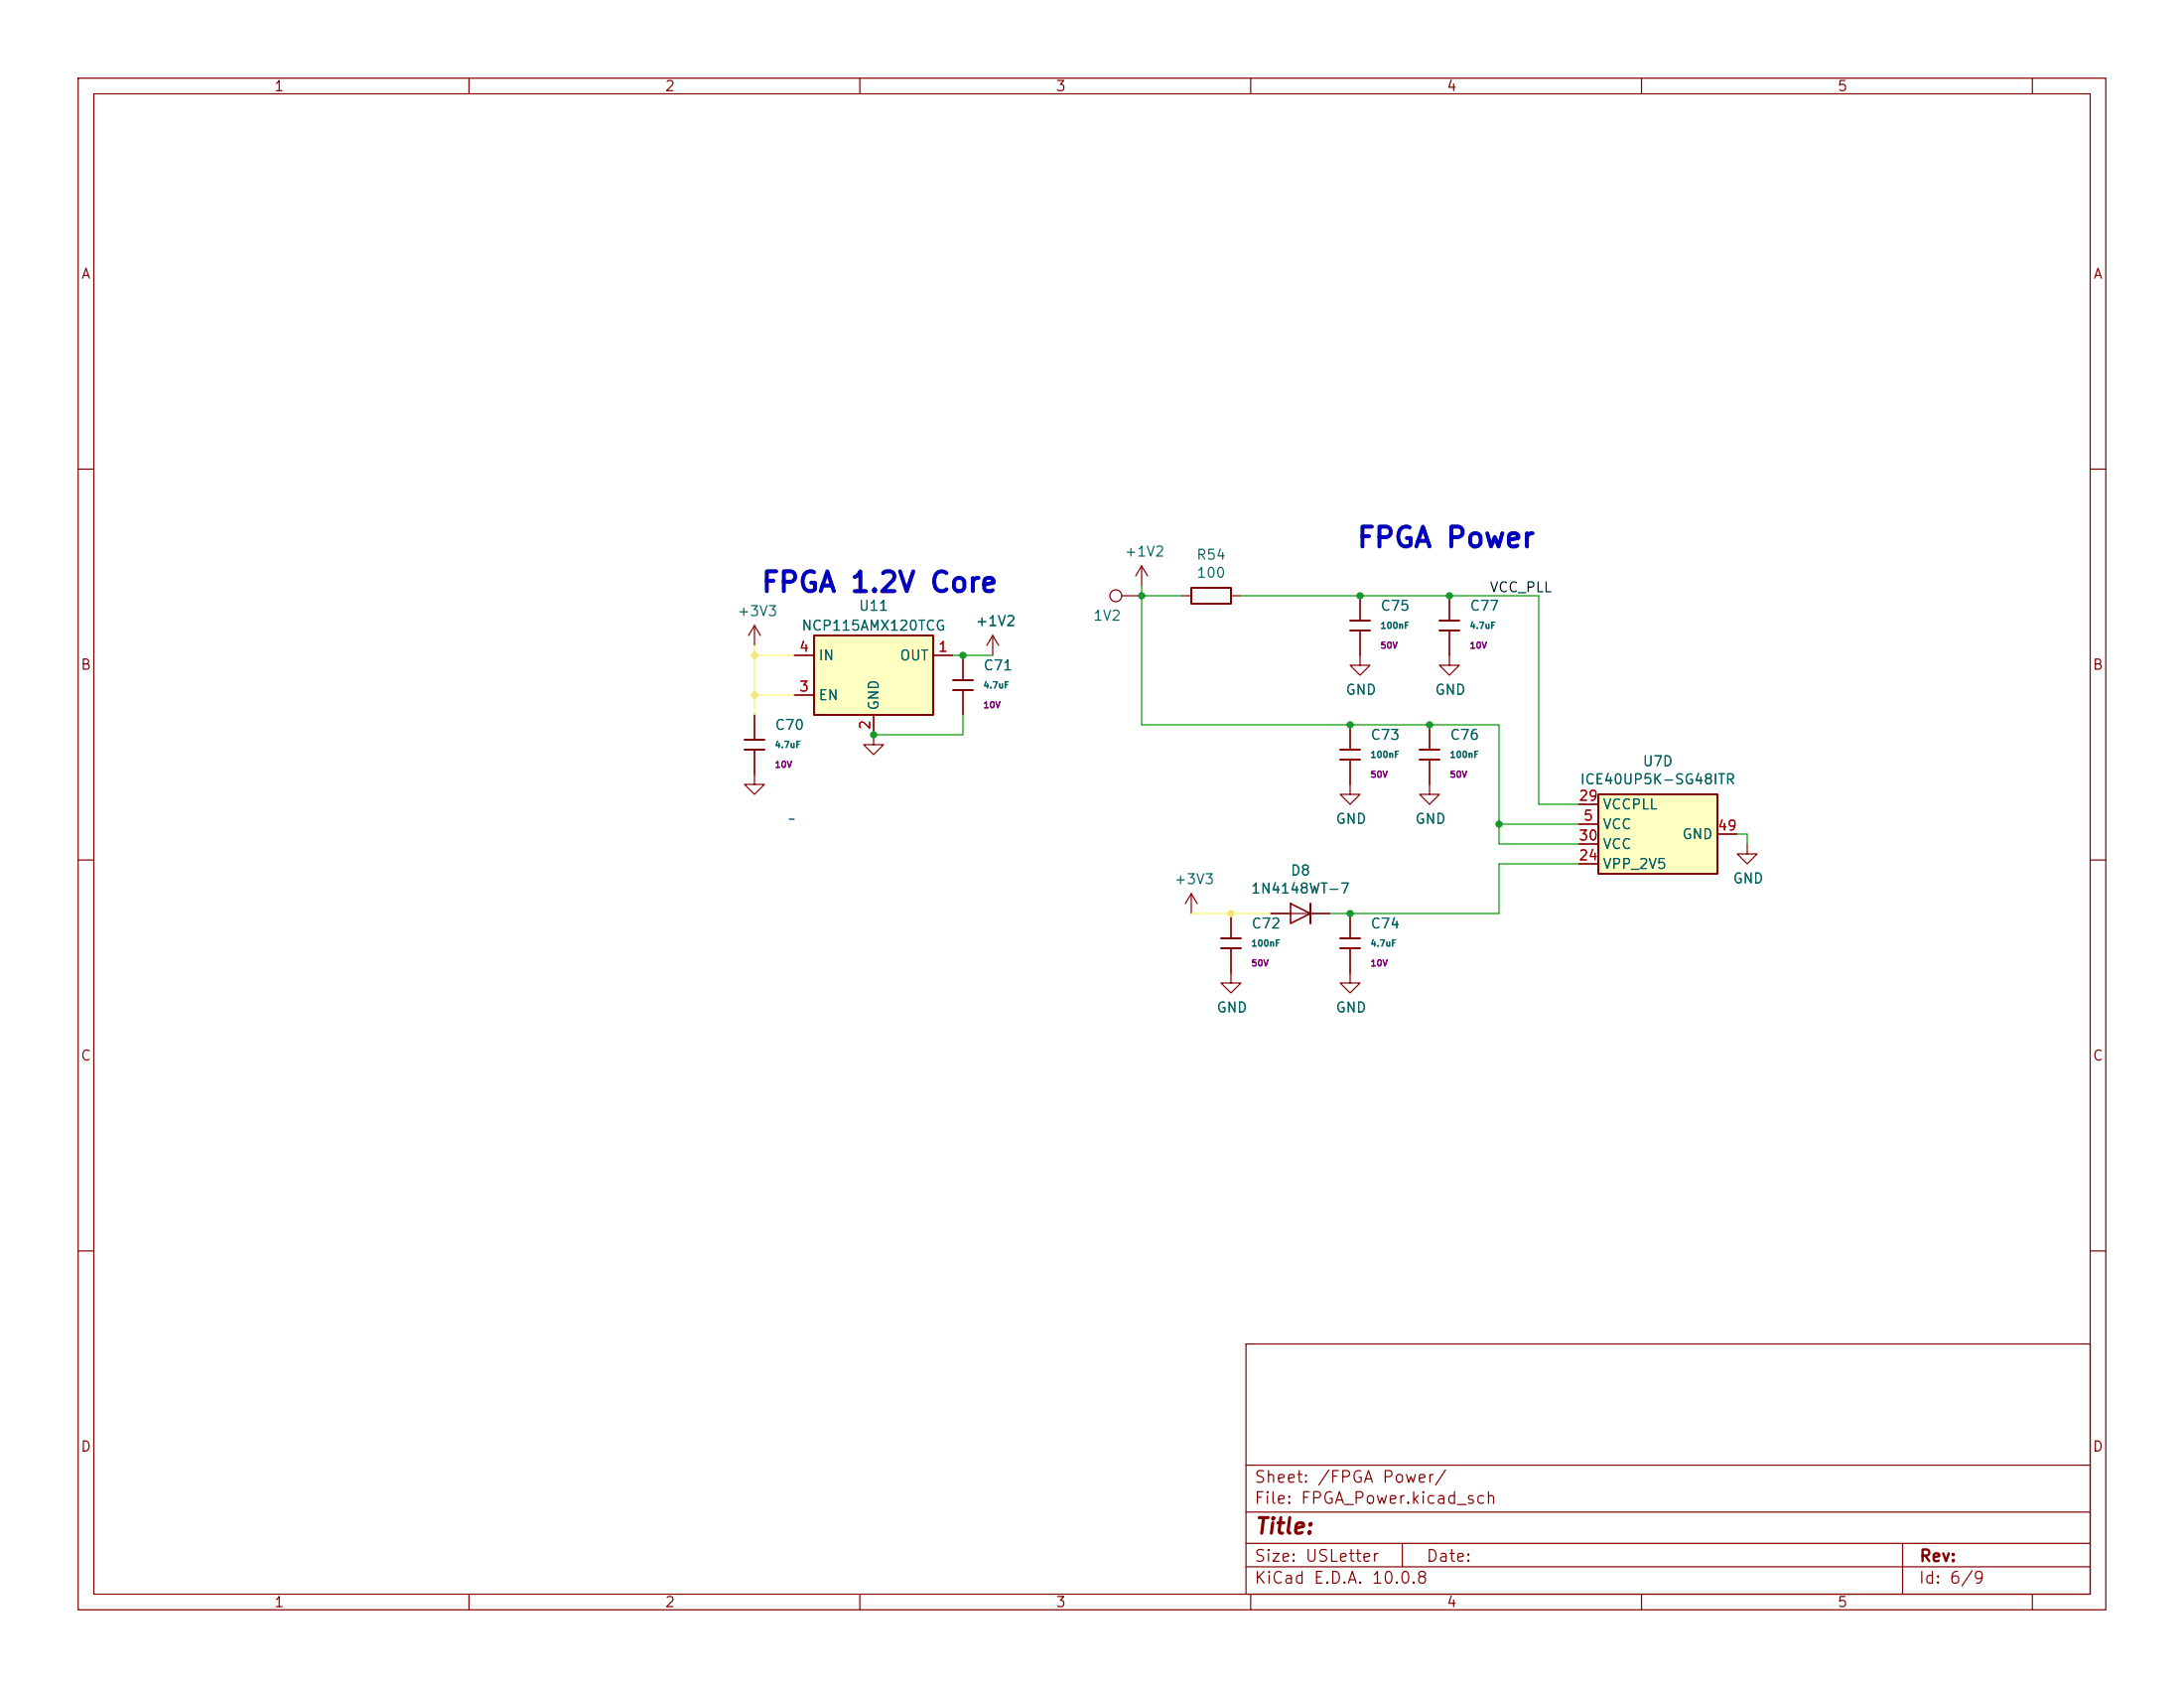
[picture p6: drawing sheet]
<svg xmlns="http://www.w3.org/2000/svg" width="279mm" height="216mm" viewBox="0 0 279 216" stroke-linecap="round" stroke-linejoin="round" font-family="sans-serif">
<g fill="none" stroke="#840000" stroke-width=".15">
<path d="M10 10h259.4v195.9h-259.4zM12 12h255.4v191.9h-255.4zM60 10v2M110 10v2M160 10v2M210 10v2M260 10v2M10 60h2M185.4 76.2v3.2M267.4 60h2M185.4 80.6v4.5h1.3l-1.3 1.3-1.3-1.3h1.3M10 110h2"/>
<path d="M152.4 114.3l-.8 1.3M152.4 114.3l.8 1.3M152.4 114.3v2.5M223.5 108v1.2h1.3l-1.3 1.3-1.3-1.3h1.3M267.4 110h2M10 160h2M159.4 171.9h108v32h-108zM267.4 160h2M159.4 197.4h108M159.4 193.4h108M159.4 187.4h108M179.4 197.4v3"/>
<path d="M243.4 197.4v6.5M60 203.9v2M110 203.9v2M159.4 200.4h108M160 203.9v2M210 203.9v2M260 203.9v2"/>
</g>
<path d="M184.1 79.4h2.6M184.1 80.6h2.6" fill="none" stroke="#840000" stroke-width=".25"/>
<path d="M204.5 101.6h15.2v10.2h-15.2z" fill="#ffffc2"/>
<path d="M204.5 101.6h15.2v10.2h-15.2z" fill="none" stroke="#840000" stroke-width=".25"/>
<path d="M201.9 105.4h2.6M201.9 110.5h2.6M201.9 102.9h2.6M201.9 108h2.6M219.7 106.7h2.5" fill="none" stroke="#840000" stroke-width=".15"/>
<path d="M104.1 81.3h15.3v10.1h-15.3z" fill="#ffffc2"/>
<g fill="none" stroke="#840000" stroke-width=".25">
<path d="M152.4 75.2h5.1v2h-5.1zM172.7 79.4h2.6M95.2 95.9h2.6M95.2 94.6h2.6M104.1 81.3h15.3v10.1h-15.3zM121.9 87h2.6M121.9 88.3h2.6M171.4 95.9h2.6M171.4 97.2h2.6M172.7 80.6h2.6M181.6 95.9h2.5M181.6 97.2h2.5"/>
<path d="M167.6 115.6v2.5M156.2 120h2.5M156.2 121.3h2.5M171.4 120h2.6M171.4 121.3h2.6"/>
</g>
<g fill="none" stroke="#840000" stroke-width=".15">
<path d="M143.5 76.2h2.5M146 72.4l-.7 1.3M146 72.4l.8 1.3M146 72.4v2.5M151.1 76.2h1.3M157.5 76.2h1.2M174 76.2v3.2M185.4 76.2v3.2M96.5 95.9v4.4h1.3l-1.3 1.3-1.3-1.3h1.3M96.5 80l-.7 1.3M96.5 80l.8 1.3M96.5 80v2.6"/>
<path d="M96.5 91.4v3.2M101.6 83.8h2.5M101.6 88.9h2.5M111.8 91.4v3.9h1.2l-1.2 1.2-1.3-1.2h1.3M119.4 83.8h2.5M123.2 83.8v3.2M123.2 88.3v3.1M127 81.3l-.8 1.3M127 81.3l.8 1.3M127 81.3v2.5M172.7 97.2v4.4h1.3l-1.3 1.3-1.3-1.3h1.3M172.7 92.7v3.2"/>
<path d="M174 80.6v4.5h1.3l-1.3 1.3-1.3-1.3h1.3M182.9 97.2v4.4h1.2l-1.2 1.3-1.3-1.3h1.3M182.9 92.7v3.2M185.4 80.6v3.2M157.5 116.8v3.2M162.6 116.8h7.6M172.7 116.8v3.2M201.9 105.4h2.6M201.9 110.5h2.6M201.9 102.9h2.6M201.9 108h2.6M219.7 106.7h2.5"/>
<path d="M157.5 121.3v4.4h1.2l-1.2 1.3-1.3-1.3h1.3M172.7 121.3v4.4h1.3l-1.3 1.3-1.3-1.3h1.3"/>
<circle cx="142.7" cy="76.2" r=".76"/>
</g>
<path d="M165.1 115.6l2.5 1.2-2.5 1.3z" fill="none" stroke="#840000" stroke-width=".2"/>
<path d="M101 104.8h.6" fill="none" stroke="#0000c2" stroke-width=".15"/>
<path d="M96.5 82.6v8.8M96.5 83.8h5.1M96.5 88.9h5.1M152.4 116.8h10.2" fill="none" stroke="#fff957" stroke-width=".15"/>
<path d="M146 74.9v17.8h45.8v15.3h10.1M146 76.2h5.1M158.7 76.2h38.1v26.7h5.1M121.9 83.8h5.1M123.2 91.4v2.6h-11.4M191.8 105.4h10.1M201.9 110.5h-10.1v6.3h-21.6M222.2 106.7h1.3v1.3" fill="none" stroke="#009600" stroke-width=".15"/>
<g fill="#009600">
<circle cx="123.2" cy="83.8" r=".46"/>
<circle cx="146" cy="76.2" r=".46"/>
</g>
<g fill="#fff957">
<circle cx="96.5" cy="88.9" r=".46"/>
<circle cx="96.5" cy="83.8" r=".46"/>
</g>
<g fill="#009600">
<circle cx="111.8" cy="94" r=".46"/>
<circle cx="172.7" cy="92.7" r=".46"/>
<circle cx="185.4" cy="76.2" r=".46"/>
</g>
<circle cx="157.5" cy="116.8" r=".46" fill="#fff957"/>
<g fill="#009600">
<circle cx="182.9" cy="92.7" r=".46"/>
<circle cx="191.8" cy="105.4" r=".46"/>
<circle cx="172.7" cy="116.8" r=".46"/>
<circle cx="174" cy="76.2" r=".46"/>
</g>
<g font-size="2.5" fill="#0000c2">
<text x="173.4" y="70.7">FPGA Power</text>
<text x="97.2" y="76.4">FPGA 1.2V Core</text>
</g>
<text font-size="2" fill="#840000" x="160.4" y="196.7">Title:</text>
<g font-size="1.5" fill="#840000">
<text x="160.4" y="190">Sheet: /FPGA Power/</text>
<text x="160.4" y="192.7">File: FPGA_Power.kicad_sch</text>
<text x="160.4" y="202.9">KiCad E.D.A. 10.0.8</text>
<text x="160.4" y="200.1">Size: USLetter</text>
<text x="182.4" y="200.1">Date:</text>
<text x="245.4" y="202.9">Id: 6/9</text>
<text x="245.4" y="200.1">Rev:</text>
</g>
<g font-size="1.3" fill="#840000">
<text x="35" y="12">1</text>
<text x="85" y="12">2</text>
<text x="135" y="12">3</text>
<text x="185" y="12">4</text>
<text x="235" y="12">5</text>
<text x="10.3" y="36">A</text>
<text x="267.7" y="36">A</text>
<text x="10.2" y="86">B</text>
<text x="267.6" y="86">B</text>
<text x="10.2" y="136">C</text>
<text x="267.6" y="136">C</text>
<text x="10.2" y="186">D</text>
<text x="267.6" y="186">D</text>
<text x="35" y="205.9">1</text>
<text x="85" y="205.9">2</text>
<text x="135" y="205.9">3</text>
<text x="185" y="205.9">4</text>
<text x="235" y="205.9">5</text>
</g>
<g font-size="1.3" fill="#006464">
<text x="143.8" y="71.5">+1V2</text>
<text x="153" y="71.9">R54</text>
<text x="153" y="74.2">100</text>
<text x="94.2" y="79.1">+3V3</text>
<text x="102.4" y="81">NCP115AMX120TCG</text>
<text x="109.8" y="78.4">U11</text>
<text x="124.7" y="80.4">+1V2</text>
<text x="139.8" y="79.7">1V2</text>
<text x="176.5" y="78.4">C75</text>
<text x="187.9" y="78.4">C77</text>
<text x="104.6" y="89.9">EN</text>
<text x="104.6" y="84.8">IN</text>
<text x="115" y="84.8">OUT</text>
<text x="125.7" y="86.1">C71</text>
<text x="172.1" y="89.2">GND</text>
<text x="183.5" y="89.2">GND</text>
<text x="99" y="93.7">C70</text>
<text x="112.7" y="91" transform="rotate(-90 112.7 91)">GND</text>
<text x="175.2" y="94.9">C73</text>
<text x="185.4" y="94.9">C76</text>
<text x="202" y="100.6">ICE40UP5K-SG48ITR</text>
<text x="210.1" y="98.3">U7D</text>
<text x="170.8" y="105.7">GND</text>
<text x="180.9" y="105.7">GND</text>
<text x="205" y="106.4">VCC</text>
<text x="205" y="103.8">VCCPLL</text>
<text x="215.1" y="107.6">GND</text>
<text x="150.1" y="113.4">+3V3</text>
<text x="165" y="112.3">D8</text>
<text x="205" y="111.5">VPP_2V5</text>
<text x="205" y="108.9">VCC</text>
<text x="221.6" y="113.3">GND</text>
<text x="160" y="114.6">1N4148WT-7</text>
<text x="160" y="119.1">C72</text>
<text x="175.2" y="119.1">C74</text>
<text x="155.5" y="129.8">GND</text>
<text x="170.8" y="129.8">GND</text>
</g>
<text font-size="1.3" fill="#0f0f0f" x="190.5" y="76.1">VCC_PLL</text>
<g font-size="1.3" fill="#a90000">
<text x="102.1" y="83.7">4</text>
<text x="119.9" y="83.7">1</text>
<text x="102.1" y="88.8">3</text>
<text x="111.6" y="93.4" transform="rotate(-90 111.6 93.4)">2</text>
<text x="201.9" y="102.7">29</text>
<text x="201.9" y="107.8">30</text>
<text x="202.5" y="105.3">5</text>
<text x="219.6" y="106.5">49</text>
<text x="201.9" y="110.4">24</text>
</g>
<g font-size=".8" fill="#006464">
<text x="176.5" y="80.6">100nF</text>
<text x="188" y="80.6">4.7uF</text>
<text x="125.7" y="88.2">4.7uF</text>
<text x="99" y="95.9">4.7uF</text>
<text x="175.2" y="97.1">100nF</text>
<text x="185.4" y="97.1">100nF</text>
<text x="160" y="121.3">100nF</text>
<text x="175.2" y="121.3">4.7uF</text>
</g>
<g font-size=".8" fill="#840084">
<text x="176.5" y="83.2">50V</text>
<text x="188" y="83.2">10V</text>
<text x="125.7" y="90.8">10V</text>
<text x="99" y="98.4">10V</text>
<text x="175.2" y="99.7">50V</text>
<text x="185.4" y="99.7">50V</text>
<text x="160" y="123.8">50V</text>
<text x="175.2" y="123.8">10V</text>
</g>
</svg>
